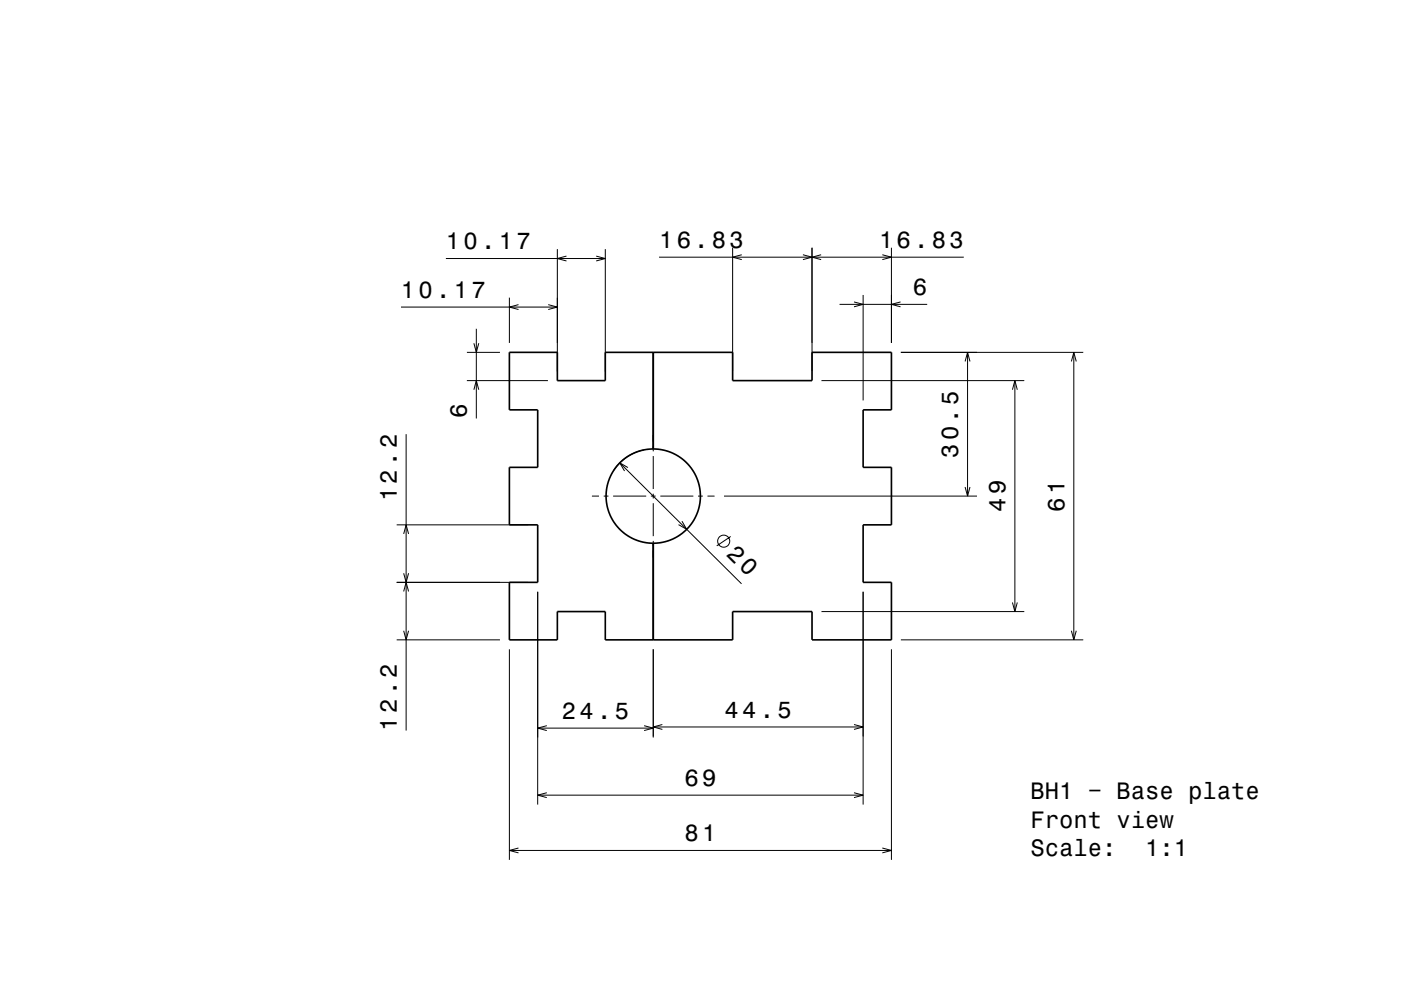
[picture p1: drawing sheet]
<svg xmlns="http://www.w3.org/2000/svg" width="297mm" height="210mm" viewBox="0 0 297 210" stroke-linecap="round" stroke-linejoin="round" font-family="sans-serif">
<g fill="none" stroke="#000" stroke-width=".21">
<path d="M94.5 54.8h33.8M118.2 52.8v26M120.1 54.3l-1.9 .5 1.9 .6M126.4 54.3l1.9 .5-1.9 .6M128.3 52.8v26M139.7 54.6h64.6M155.3 52.6v26.2M157.3 54l-2 .6 2 .5M170.2 54l2 .6-2 .5M172.2 52.6v26.2M174.1 54l-1.9 .6 1.9 .5M187.1 54l1.9 .6-1.9 .5"/>
<path d="M189 52.6v20.2M85 65.2h33.2M99 74.8h7M100.5 72.8l.5 2 .5-2M101 69.8v19M108 63.2v9.6M109.9 64.6l-1.9 .6 1.9 .5M116.2 64.6l2 .6-2 .5M178 64.6h18.6M181.1 64.1l1.9 .5-1.9 .5M183 62.6v22.4M190.9 64.1l-1.9 .5 1.9 .5"/>
<path d="M191 74.8h38.7M204.6 76.7l.5-1.9 .6 1.9M205.1 74.8v30.5M227.2 76.7l.5-1.9 .5 1.9M227.7 74.8v61M86.1 92.1v62.9M99 80.8h17.2M100.5 82.7l.5-1.9 .5 1.9M131.4 98.2l25.8 25.7M133.1 99.2l-1.7-1 1 1.7M136.5 95.5a10 10 0 0 0-6.4 4.3M138.5 92.3v1.5"/>
<path d="M138.5 94.8v1M138.5 96.8v7M174.2 80.8h43M214.7 82.7l.5-1.9 .5 1.9M215.2 80.8v49M84.1 111.4h27.9M85.6 113.3l.5-1.9 .5 1.9M125.5 105.3h1.5M128 105.3h1M130 105.3h7M138 105.3h1M138.5 104.8v1"/>
<path d="M138.5 106.8v7M138.5 114.8v1M138.5 116.8v1.5M140 105.3h7M144.6 110.6l1 1.7-1.7-1M148 105.3h1M150 105.3h1.5M153.5 105.3h53.6M154.9 113.8l-2.9 2M204.6 103.3l.5 2 .6-2M84.1 135.8h21.9M84.1 123.6h27.9"/>
<path d="M85.6 125.5l.5-1.9 .5 1.9M85.6 133.8l.5 2 .5-2M85.6 121.6l.5 2 .5-2M108 137.8v44.6M114 125.6v45.1M138.5 137.8v18.7M174.2 129.8h43M183 125.6v45.1M189 137.8v44.6M191 135.8h38.7M214.7 127.8l.5 2 .5-2M227.2 133.8l.5 2 .5-2"/>
<path d="M114 154.5h24.5M115.9 154l-1.9 .5 1.9 .5M136.6 154l1.9 .5-1.9 .5M138.5 154.2h44.5M140.4 153.7l-1.9 .5 1.9 .6M181.1 153.7l1.9 .5-1.9 .6M109.9 179.9l-1.9 .5 1.9 .6M114 168.7h69M115.9 168.2l-1.9 .5 1.9 .5M181.1 168.2l1.9 .5-1.9 .5M187.1 179.9l1.9 .5-1.9 .6M108 180.4h81"/>
<circle cx="153.4" cy="114.8" r="1.28"/>
</g>
<path d="M108 74.8h10.2v6h10.1v-6h27v6h16.9v-6h16.8v12.2h-6v12.2h6v12.2h-6v12.2h6v12.2h-16.8v-6h-16.9v6h-27v-6h-10.1v6h-10.2v-12.2h6v-12.2h-6v-12.2h6v-12.2h-6zM138.5 74.8v20.5M138.5 95.3a10 10 0 0 0-10 10 10 10 0 0 0 10 10M138.5 95.3a10 10 0 0 1 10 10 10 10 0 0 1-10 10M138.5 115.3v20.5" fill="none" stroke="#000" stroke-width=".35"/>
<g font-size="5">
<text x="94.5" y="52.8">10.17</text>
<text x="139.7" y="52.6">16.83</text>
<text x="186.4" y="52.6">16.83</text>
<text x="85" y="63.2">10.17</text>
<text x="193.6" y="62.6">6</text>
<text x="99" y="88.8" transform="rotate(-90 99 88.8)">6</text>
<text x="203.1" y="97.1" transform="rotate(-90 203.1 97.1)">30.5</text>
<text x="84.1" y="106.4" transform="rotate(-90 84.1 106.4)">12.2</text>
<text x="213.2" y="108.6" transform="rotate(-90 213.2 108.6)">49</text>
<text x="225.7" y="108.6" transform="rotate(-90 225.7 108.6)">61</text>
<text x="153.8" y="117.7" transform="rotate(45 153.8 117.7)">20</text>
<text x="84.1" y="155" transform="rotate(-90 84.1 155)">12.2</text>
<text x="119.1" y="152.5">24.5</text>
<text x="153.6" y="152.2">44.5</text>
<text x="145.1" y="166.7">69</text>
<text x="218.5" y="169.6">BH1 − Base plate</text>
<text x="145.1" y="178.4">81</text>
<text x="218.5" y="175.7">Front view</text>
<text x="218.5" y="181.7">Scale:</text>
<text x="242.8" y="181.7">1:1</text>
</g>
</svg>
